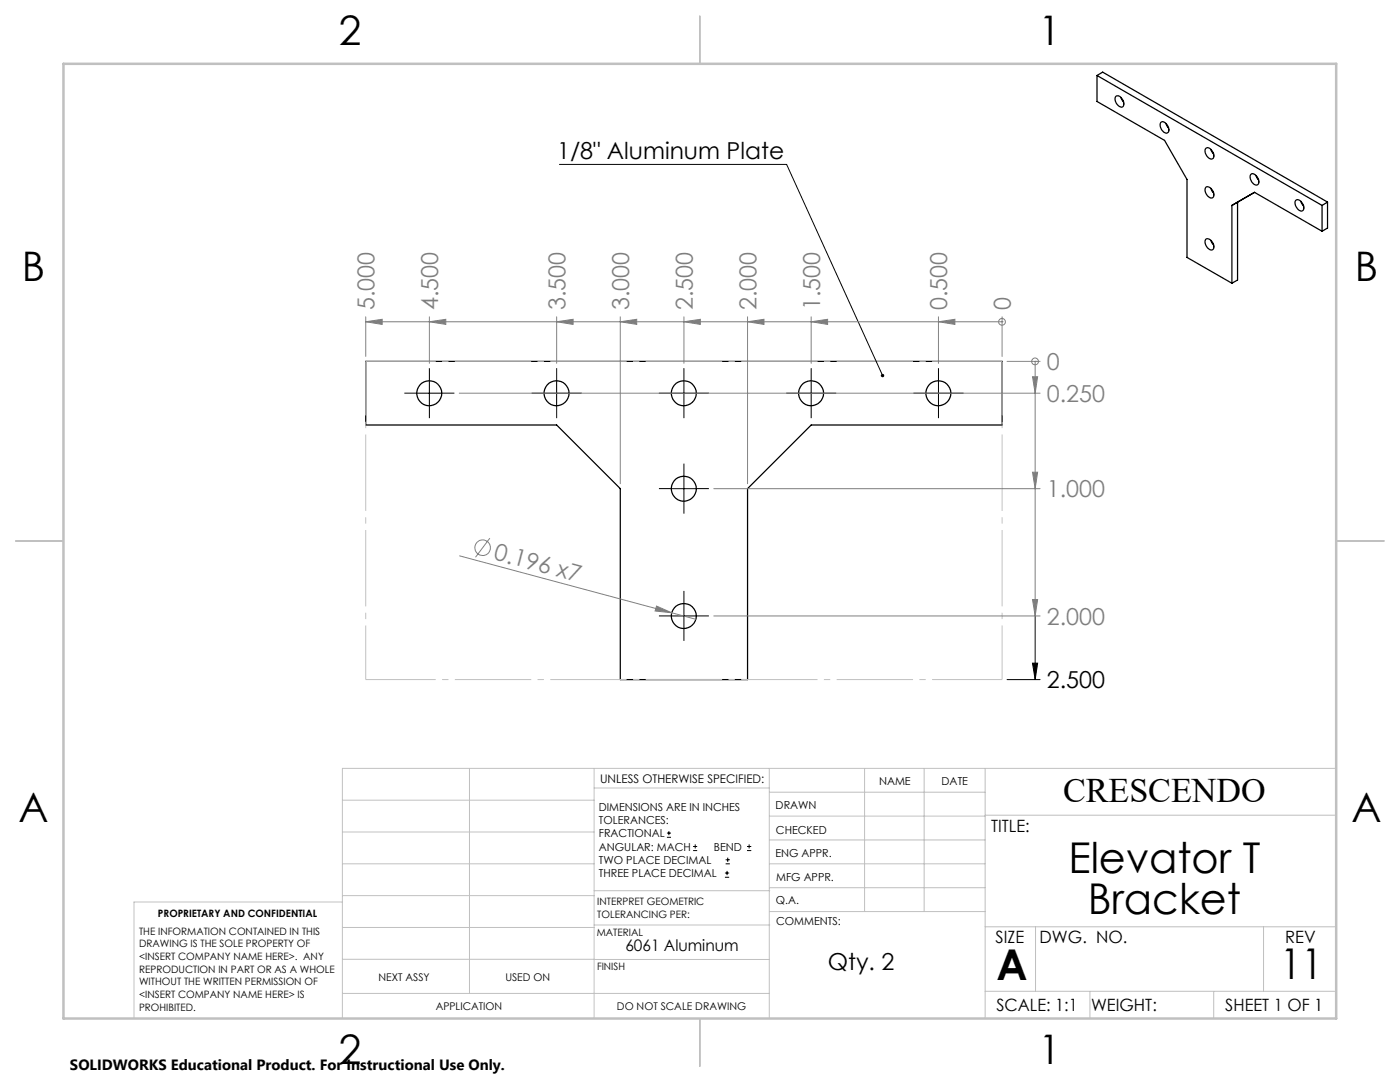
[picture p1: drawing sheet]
<svg xmlns="http://www.w3.org/2000/svg" width="279mm" height="216mm" viewBox="0 0 279 216" stroke-linecap="round" stroke-linejoin="round" font-family="sans-serif">
<g fill="none" stroke="#000" stroke-width=".25">
<path d="M218.9 15.1v5.1l13.5 7.8 4.5 7.8v15.6l9 5.1M218.9 15.1l44.9 25.9M218.9 15.1l1.2-.7 44.8 25.9M222.6 19.3a.86 .86 0 0 1 1.4 .6 .97 .97 0 0 1-.1 1.5 1.64 1.64 0 0 1-1.3-2.1zM223.7 19.4l.6 1M231.6 24.5a.78 .78 0 0 1 1.3 .3 1.06 1.06 0 0 1 0 1.8 1.58 1.58 0 0 1-1.3-2.1zM232.7 24.6l.5 1M240.6 29.7a.86 .86 0 0 1 1.4 .5 .97 .97 0 0 1-.2 1.5 1.64 1.64 0 0 1-1.2-2zM240.7 37.3a1.47 1.47 0 0 1 1.4 2.1 1.13 1.13 0 0 1-1.5-1l-.1-.6zM241.7 29.8l.5 1M241.7 37.6l.5 .9M249.6 34.9a.78 .78 0 0 1 1.2 .3 1.06 1.06 0 0 1 0 1.7 1.58 1.58 0 0 1-1.2-2z"/>
<path d="M250.4 38.4l13.4 7.7M250.4 38.4l-4.5 2.6M250.4 38.4l-3.4 1.9M250.6 35l.6 .9M258.7 39.9a1.23 1.23 0 0 1 1.4 1.1 .64 .64 0 0 1 .1 .8 .64 .64 0 0 1-.7 .3 1.54 1.54 0 0 1-.8-2.2zM240.6 47.8a1.07 1.07 0 0 1 1.5 .8 .78 .78 0 0 1-.4 1.3 1.68 1.68 0 0 1-1.1-2.1zM241.7 48l.5 .9M245.9 41v15.5M247 40.3l-1.1 .7M247 40.3v15.6l-1.1 .6M259.6 40.2l.6 .9M263.8 41v5.1"/>
<path d="M264.9 40.3v5.2l-1.1 .6M264.9 40.3l-1.1 .7M73 72.1h127v12.7h-38.1l-12.7 12.7v38.1h-25.4v-38.1l-12.7-12.7h-38.1z"/>
<circle cx="85.7" cy="78.5" r="2.49"/>
<circle cx="111.1" cy="78.5" r="2.49"/>
<circle cx="136.5" cy="78.5" r="2.49"/>
<circle cx="161.9" cy="78.5" r="2.49"/>
<circle cx="187.3" cy="78.5" r="2.49"/>
<circle cx="136.5" cy="97.5" r="2.49"/>
<circle cx="136.5" cy="122.9" r="2.49"/>
</g>
<g fill="none" stroke="#808080" stroke-width=".2">
<path d="M73 64.2l3.3-.5v1zM73 64.2h127M73 63.2v7.9M85.7 64.2l3.3-.5v1zM85.7 63.2v9.3M91.7 78.5h115.9M111.1 64.2l3.3-.5v1zM111.1 63.2v9.3M123.8 64.2l3.3-.5v1zM123.8 63.2v33.3M136.5 64.2l3.3-.5v1zM136.5 63.2v9.3"/>
<path d="M149.2 64.2l3.3-.5v1zM149.2 63.2v33.3M161.9 64.2l3.3-.5v1zM161.9 63.2v9.3M187.3 64.2l3.3-.5v1zM187.3 63.2v9.3M200 64.2h.1M200 63.2v7.9M201 72.1h6.6M206.1 75.2h1l-.5 3.3zM206.6 72.1h.1M206.6 72.1v50.8"/>
<path d="M142.5 97.5h65.1M206.1 94.2h1l-.5 3.3zM91.7 110.9l47.2 12.7M97.8 107.4l-2.9 3.8M206.1 119.6h1l-.5 3.3zM131 120.9l3.1 1.4-3.4-.4zM142.5 122.9h65.1"/>
<circle cx="200" cy="64.2" r=".68"/>
<circle cx="206.6" cy="72.1" r=".68"/>
<circle cx="96.3" cy="109.3" r="1.56"/>
</g>
<g fill="none" stroke="#000" stroke-width=".2">
<path d="M111.7 32.8h45.3l19.1 42.1M83.2 78.5h5M85.7 76v5M108.6 78.5h5M111.1 76v5M134 78.5h5M136.5 76v5M159.4 78.5h5M161.9 76v5M184.8 78.5h5M187.3 76v5M134 97.5h5"/>
<path d="M136.5 95v5M134 122.9h5M136.5 120.4v5M201 135.6h6.6M206.1 132.3h1l-.5 3.3zM206.6 122.9v12.7M133.1 167.1h.8M133.1 166.2h.8M133.5 165.8v.9M138.3 169.7h.8M138.3 168.9h.8M138.7 168.5v.8"/>
<path d="M144.7 175h.8M144.7 174.2h.8M144.8 172.4h.9M144.8 171.6h.9M145.1 173.8v.8M145.2 171.1v.9M149.1 169.7h.8M149.1 168.9h.8M149.5 168.5v.8"/>
</g>
<g fill="none" stroke="#000" stroke-width=".2" stroke-dasharray="15.2 1.3 1.3 1.3" stroke-linecap="butt">
<path d="M83.2 78.4h-2.5M85.7 75.9v-2.4M88.2 78.4h2.5M108.6 78.4h-2.5M111.1 75.9v-2.4M113.6 78.4h2.5M134 78.4h-2.5M136.5 75.9v-2.4M139 78.4h2.5M159.4 78.4h-2.5M161.9 75.9v-2.4M164.4 78.4h2.5"/>
<path d="M184.8 78.4h-2.5M187.3 75.9v-2.4M189.8 78.4h2.5M85.7 80.9v2.5M111.1 80.9v2.5M134 97.5h-2.5M136.5 95v-2.5M136.5 100v2.5M136.5 80.9v2.5M139 97.5h2.5M161.9 80.9v2.5M187.3 80.9v2.5"/>
<path d="M134 122.9h-2.5M136.5 120.4v-2.5M136.5 125.4v2.5M139 122.9h2.5"/>
</g>
<path d="M73 72.1h127M200 135.6h-127" fill="none" stroke="#c0c0c0" stroke-width=".2" stroke-dasharray="15.2 1.3 1.3 1.3" stroke-dashoffset="1.3" stroke-linecap="butt"/>
<path d="M200 72.1v63.5M73 135.6v-63.5" fill="none" stroke="#c0c0c0" stroke-width=".2" stroke-dasharray="15.2 1.3 1.3 1.3" stroke-dashoffset="4.4" stroke-linecap="butt"/>
<g fill="none" stroke="#c0c0c0" stroke-width=".2">
<path d="M68.3 159.7h50.3M93.7 153.3v44.9M118.6 153.3v49.9M118.6 157.2h34.9M153.5 153.3v49.9M153.5 158.1h43.1M172.5 153.3v28.6M184.4 153.3v28.6M196.6 153.3v49.9M266.7 153.3h-198.4v49.9M68.3 178.7h50.3M68.3 172.4h50.3"/>
<path d="M68.3 166h50.3M68.3 180h-41.6v23.2M118.6 177.7h35M153.5 167.6h43.1M153.5 162.8h43.1M153.5 172.4h43.1M153.5 177.1h43.1M196.6 162.7h70.1M68.3 198.2h85.2M68.3 191.4l85.2 .1M68.3 185.1h50.3M118.6 184.6h35"/>
<path d="M153.6 181.9h43M196.6 197.8h70.1M196.6 184.9h70.1M206.7 184.9v12.9M217.5 197.8v5.4M242.2 197.8v5.4M252.2 184.9v12.9"/>
</g>
<path d="M139.7 3.2v9.5M3.1 107.9h9.6M266.7 107.9h9.5M139.7 203.2v9.6" fill="none" stroke="#c0c0c0" stroke-width=".25"/>
<path d="M12.7 12.7h254v190.5h-254z" fill="none" stroke="#c0c0c0" stroke-width=".5"/>
<path d="M175.9 74.7a.34 .34 0 0 1 .5 0 .34 .34 0 0 1-.1 .5l-.2-.3 .2 .3a.33 .33 0 0 1-.4-.1 .33 .33 0 0 1 0-.4z" fill="#000"/>
<path d="M131 120.9l3.1 1.4-3.4-.4z" fill="#808080"/>
<path d="M206.1 132.3h1l-.5 3.3z" fill="#000"/>
<g fill="#808080">
<path d="M206.1 75.2h1l-.5 3.3zM206.1 94.2h1l-.5 3.3zM206.1 119.6h1l-.5 3.3z"/>
<path d="M187.3 64.2l3.3-.5v1zM161.9 64.2l3.3-.5v1zM136.5 64.2l3.3-.5v1zM149.2 64.2l3.3-.5v1zM123.8 64.2l3.3-.5v1zM111.1 64.2l3.3-.5v1zM85.7 64.2l3.3-.5v1zM73 64.2l3.3-.5v1z"/>
</g>
<g font-size="8.5">
<text x="213.2" y="174.2">Elevator T</text>
<text x="217.1" y="182.3">Bracket</text>
<text x="198.9" y="195.5">A</text>
<text x="255.5" y="195.4">11</text>
</g>
<g font-size="8.1">
<text x="67.6" y="8.9">2</text>
<text x="207.3" y="8.9">1</text>
<text x="4.4" y="56.2">B</text>
<text x="270.4" y="56.2">B</text>
<text x="3.7" y="164.1">A</text>
<text x="269.7" y="164.1">A</text>
<text x="67.6" y="212.4">2</text>
<text x="207.3" y="212.4">1</text>
</g>
<text font-size="6.9" x="212.2" y="160.1">CRESCENDO</text>
<g font-size="4.7">
<text x="111.2" y="31.8">1/8&quot; Aluminum Plate</text>
<text x="208.9" y="137.4">2.500</text>
<text x="165.2" y="193.5">Qty. 2</text>
</g>
<g font-size="4.7" fill="#808080">
<text x="74.8" y="61.9" transform="rotate(-90 74.8 61.9)">5.000</text>
<text x="87.5" y="61.9" transform="rotate(-90 87.5 61.9)">4.500</text>
<text x="112.9" y="61.9" transform="rotate(-90 112.9 61.9)">3.500</text>
<text x="125.6" y="61.9" transform="rotate(-90 125.6 61.9)">3.000</text>
<text x="138.3" y="61.9" transform="rotate(-90 138.3 61.9)">2.500</text>
<text x="151" y="61.9" transform="rotate(-90 151 61.9)">2.000</text>
<text x="163.7" y="61.9" transform="rotate(-90 163.7 61.9)">1.500</text>
<text x="189.1" y="61.9" transform="rotate(-90 189.1 61.9)">0.500</text>
<text x="201.8" y="61.9" transform="rotate(-90 201.8 61.9)">0</text>
<text x="208.9" y="73.9">0</text>
<text x="208.9" y="80.2">0.250</text>
<text x="208.9" y="99.3">1.000</text>
<text x="98.4" y="111.6" transform="rotate(15 98.4 111.6)">0.196 x7</text>
<text x="208.9" y="124.7">2.000</text>
</g>
<g font-size="3.4">
<text x="197.8" y="166">TITLE:</text>
<text x="198.7" y="188.1">SIZE</text>
<text x="207.5" y="188.1">DWG. NO.</text>
<text x="256.5" y="188.2">REV</text>
<text x="198.8" y="201.7">SCALE: 1:1</text>
<text x="217.7" y="201.8">WEIGHT:</text>
<text x="244.5" y="201.7">SHEET 1 OF 1</text>
</g>
<text font-size="3.2" x="124.8" y="189.8">6061 Aluminum</text>
<text font-size="3" x="14" y="213.5">SOLIDWORKS Educational Product. For Instructional Use Only.</text>
<text font-size="2.4" x="119.8" y="156.2">UNLESS OTHERWISE SPECIFIED:</text>
<g font-size="2.2">
<text x="119.5" y="161.8">DIMENSIONS ARE IN INCHES</text>
<text x="154.8" y="161.4">DRAWN</text>
<text x="175.4" y="156.6">NAME</text>
<text x="187.9" y="156.7">DATE</text>
<text x="119.5" y="164.4">TOLERANCES:</text>
<text x="119.5" y="167.1">FRACTIONAL</text>
<text x="154.9" y="166.3">CHECKED</text>
<text x="119.5" y="169.7">ANGULAR: MACH</text>
<text x="119.5" y="172.4">TWO PLACE DECIMAL</text>
<text x="142.5" y="169.7">BEND</text>
<text x="154.8" y="171">ENG APPR.</text>
<text x="119.5" y="175">THREE PLACE DECIMAL</text>
<text x="154.9" y="175.7">MFG APPR.</text>
<text x="154.9" y="180.4">Q.A.</text>
<text x="154.9" y="184.6">COMMENTS:</text>
</g>
<g font-size="2.1">
<text x="75.5" y="195.7">NEXT ASSY</text>
<text x="100.9" y="195.7">USED ON</text>
<text x="86.9" y="201.5">APPLICATION</text>
<text x="123.1" y="201.6">DO NOT SCALE DRAWING</text>
</g>
<g font-size="2">
<text x="31.5" y="182.9">PROPRIETARY AND CONFIDENTIAL</text>
<text x="119.2" y="180.6">INTERPRET GEOMETRIC</text>
<text x="119.2" y="183.1">TOLERANCING PER:</text>
<text x="27.8" y="186.5">THE INFORMATION CONTAINED IN THIS</text>
<text x="27.8" y="189">DRAWING IS THE SOLE PROPERTY OF</text>
<text x="27.8" y="191.6">&lt;INSERT COMPANY NAME HERE&gt;. ANY</text>
<text x="119.1" y="186.7">MATERIAL</text>
<text x="27.8" y="194.1">REPRODUCTION IN PART OR AS A WHOLE</text>
<text x="27.8" y="196.6">WITHOUT THE WRITTEN PERMISSION OF</text>
<text x="119.1" y="193.5">FINISH</text>
<text x="27.8" y="199.1">&lt;INSERT COMPANY NAME HERE&gt; IS</text>
<text x="27.8" y="201.7">PROHIBITED.</text>
</g>
</svg>
